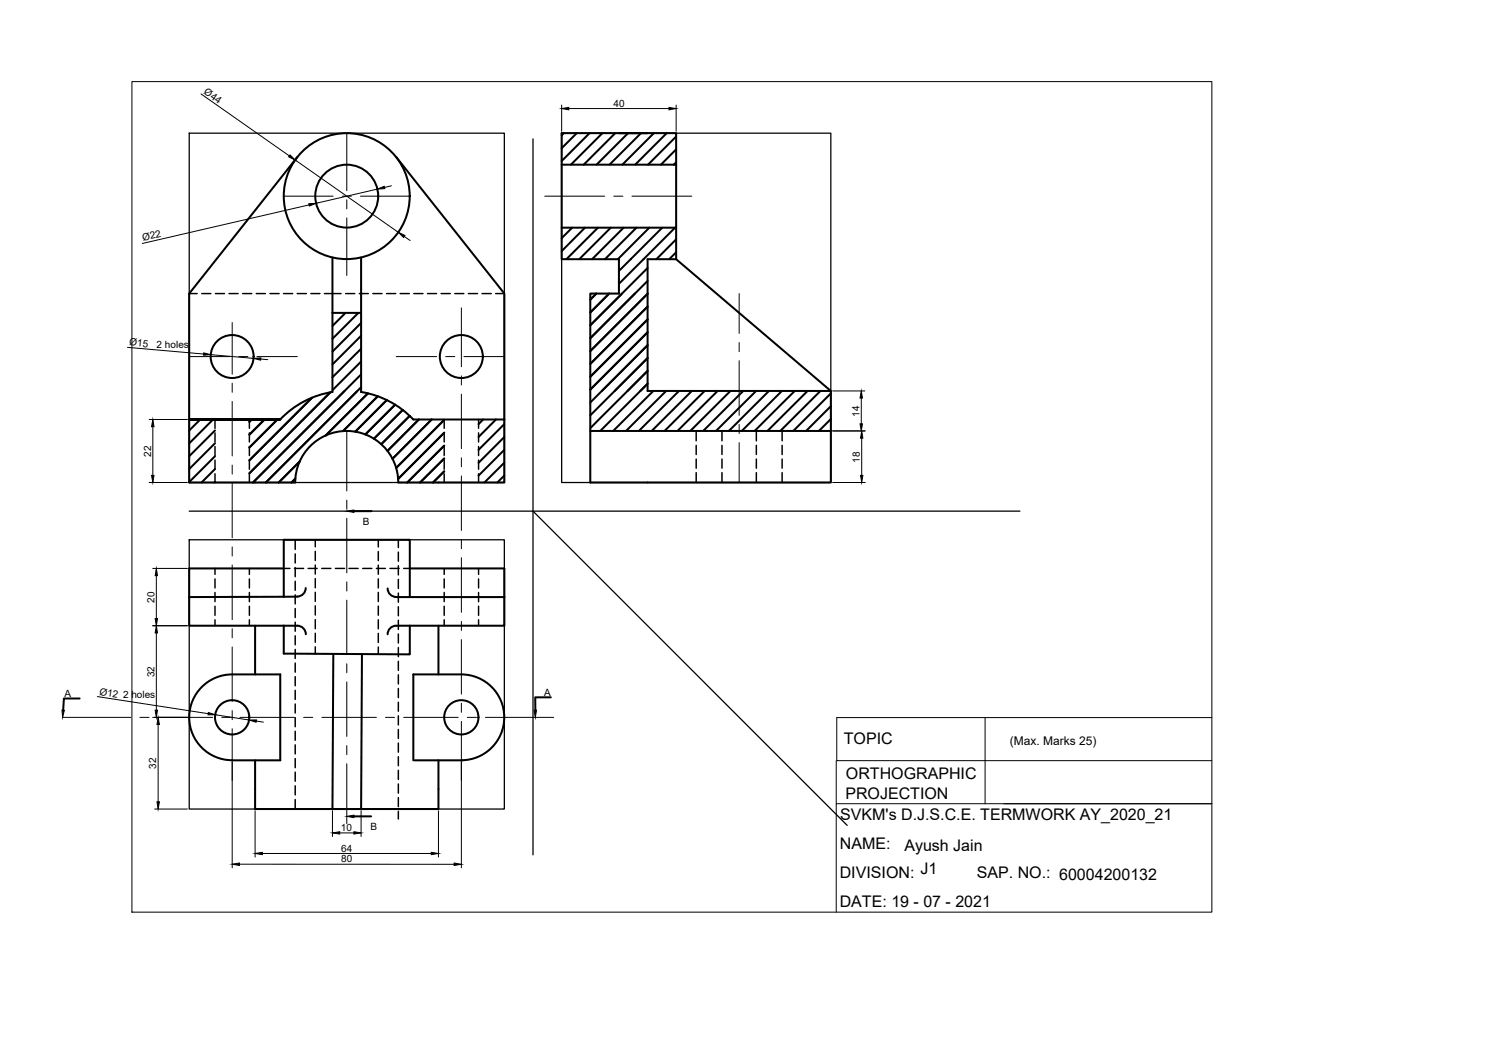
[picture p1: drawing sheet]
<svg xmlns="http://www.w3.org/2000/svg" width="297mm" height="210mm" viewBox="0 0 297 210" stroke-linecap="round" stroke-linejoin="round" font-family="sans-serif">
<!-- layer: TEMPLATE -->
<path d="M26.3 16.3h215.5v165.7h-215.5zM166.8 151.8v8.6M196.5 143.2v17.2M241.8 143.2h-74.9v8.6h74.9M200.3 160.4h41.5h-75v21.6" fill="none" stroke="#000" stroke-width=".2"/>
<!-- layer: object -->
<g fill="none" stroke="#000" stroke-width=".4">
<path d="M59.3 31.3l-21.6 27.3v37.7h21.2a10.3 10.3 0 0 1 10.3-10.3 10.3 10.3 0 0 1 10.2 10.3h21.2v-12.6M79 31.3l21.6 27.3v25.1M112 32.9h22.9M112.5 26.6l-.5 .4M115 26.6l-3 3M117.6 26.6l-5.6 5.5M120.2 26.6l-6.3 6.3M122.7 26.6l-6.3 6.3M123.5 26.6h5.7M125.3 26.6l-6.3 6.3M127.9 26.6l-6.3 6.3M130.4 26.6l-6.3 6.3"/>
<path d="M133 26.6l-6.3 6.3M134.9 27.2l-5.6 5.7M134.9 29.8l-3 3.1M134.9 32.4l-.5 .5M66.3 51.4v26.8a18.3 18.3 0 0 0-10.4 5.5M72 51.4v26.8a18.3 18.3 0 0 1 10.4 5.5h18.2M112 45.4h22.9M114.1 45.4l-2.1 2.1M116.7 45.4l-4.7 4.7M119 58.6l-1.2 1.2M119.3 45.4l-6.3 6.3M121.5 58.6l-3.7 3.7"/>
<path d="M121.8 45.4l-6.2 6.3M124.4 45.4l-6.3 6.3M127 45.4l-6.3 6.3M129.2 53.5l-11.4 11.4M129.2 56.1l-11.4 11.4 8.8-8.9M129.2 58.6l-11.4 11.4M129.5 45.4l-6.2 6.3M132.1 45.4l-8.6 8.7M134.7 45.4l-11.2 11.2M134.9 50.3l-1.4 1.4M134.9 47.8l-4 3.9M134.9 51.7l30.8 26.3"/>
<path d="M62.2 79.4l-12.5 12.4M65.9 78.3l-16.2 16.1M66.4 62.4h5.6M68.9 62.4l-2.6 2.6M71.5 62.4l-5.2 5.2M72 77.3l-19 19 18.2-18.2M72 64.4l-5.7 5.8M72 67l-5.7 5.7M72 72.1l-5.7 5.8M72 74.7l-21.5 21.6M72 69.6l-5.7 5.7M75.4 79.1l-7 6.9z"/>
<path d="M77.2 79.8l-6.3 6.3M120.1 78l9.1-9.1-11.4 11.4M122.6 78l6.6-6.6-11.4 11.5M125.2 78l4-4-11.4 11.4M127.7 78l1.5-1.4-9.5 9.4M129.2 61.2l-11.4 11.4M129.2 66.3l-11.4 11.4M129.2 63.7l-11.4 11.5M130.3 78l-8 8M132.9 78l-8 8M135.5 78l-8 8M138 78l-8 8"/>
<path d="M140.6 78l-8 8M143.2 78l-8 8M145.7 78l-8 8M148.3 78l-8 8M150.8 78l-8 8M153.4 78l-8 8M156 78l-8 8M158.5 78l-8 8M161.1 78l-8 8M163.7 78l-8 8M165.7 78.5l-7.5 7.5M39.9 83.7l-2.2 2.2"/>
<path d="M42.5 83.7l-4.8 4.8M42.9 85.9l-5.2 5.1M42.9 88.4l-5.2 5.2M42.9 91l-5.2 5.2M42.9 93.6l-2.7 2.7M42.9 96.1l-.1 .2M50.2 83.7l-.5 .5M52.8 83.7l-3.1 3M55.3 83.7l-5.6 5.6M55.9 83.7h-18.2h18.2M58.9 95.5l-.7 .8M59.8 92.1l-4.2 4.2"/>
<path d="M65 86.9l8.4-8.4zM78.8 80.7l-5.9 6M80.3 81.8l-5.7 5.7M81.7 83l-5.6 5.6M83.6 83.7l-6.3 6.3M86.1 83.7l-7.8 7.8M88.6 83.8l-9.6 9.6M88.6 86.3l-9.2 9.2M88.6 88.9l-7.4 7.4M88.6 91.5l-4.8 4.8M88.6 94.1l-2.2 2.2M96.4 83.7l-.9 .9"/>
<path d="M98.9 83.7l-3.4 3.5M100.6 84.6l-5.1 5.2M100.6 87.2l-5.1 5.1M100.6 89.8l-5.1 5.1M100.6 92.3l-4 4M100.6 94.9l-1.4 1.4M117.8 86v-27.4h5.7v-6.9h-11.5v-25.1h22.9v25.1h-5.7v26.3h36.5v18.3h-47.9v-10.3h47.9M165.7 81.1l-4.9 4.9M165.7 83.6l-2.3 2.4M37.7 119.1v5.7h18.9M56.6 119.1v-11.4h25.2v11.4M56.6 113.4h-18.9v5.7"/>
<path d="M56.6 119.1h-18.9M61 117.3a1.7 1.7 0 0 1-1.7 1.7l-2.7 .1M70.6 102h3.5M77.3 117.4a1.7 1.7 0 0 0 1.7 1.7M79 119.1h21.6M81.8 113.4h18.8v5.7M100.6 119.1v5.7h-18.8M15.9 139.4h-3.2l-.1 2.3M40.3 137.1a8.5 8.5 0 0 1 6-2.5h9.6v17.1h-9.6a8.6 8.6 0 0 1-7.9-5.3 8.6 8.6 0 0 1 1.9-9.3zM50.9 124.8v9.8M56.6 124.8v5.6l25.2 .2v-5.8M56.6 124.8h2.7a1.7 1.7 0 0 1 1.7 1.8"/>
<path d="M66.5 130.5l-.2 30.9h5.7M72.2 130.5l-.2 30.9M81.8 124.8h-2.8a1.7 1.7 0 0 0-1.7 1.8M87.5 124.8v9.8M92 134.6a8.6 8.6 0 0 1 8.6 8.5 8.6 8.6 0 0 1-8.6 8.6M92 134.6h-9.5v17.1M109.9 139.1h-3.1v2.6M50.9 151.7v9.7M82.7 151.7h9.6M87.5 151.7v9.7h-15.5M50.9 161.4h15.4M70.6 162.9h3.4"/>
<circle cx="69.2" cy="39.1" r="12.6"/>
<circle cx="69.2" cy="39.1" r="6.3"/>
<circle cx="46.3" cy="71.1" r="4.3"/>
<circle cx="92" cy="71.1" r="4.3"/>
<circle cx="46.3" cy="143.1" r="3.4"/>
<circle cx="92" cy="143.1" r="3.4"/>
</g>
<!-- layer: 0 -->
<path d="M37.7 26.6h62.9v69.7h-62.9zM106.3 27.7v142.9M112 26.6h53.7v69.7h-53.7zM37.7 107.7h62.9v53.7h-62.9zM37.7 102h165.8M106.3 102l62.7 62.7" fill="none" stroke="#000" stroke-width=".25"/>
<!-- layer: centre -->
<g fill="none" stroke="#000" stroke-width=".2">
<path d="M56.6 39.1h9.8M68.3 39.1h1.8M69.2 26.6v11.4M69.2 39.9v1.8M71.9 39.1h9.9M108.7 39.1h11.9M122.4 39.1h1.9M126.1 39.1h11.9M69.2 43.5v11.5M147.5 58.6v7.9M37.7 71.1h8.1M46.3 64.4v10.3"/>
<path d="M46.3 76.5v1.8M47.6 71.1h1.9M51.3 71.1h8M79 71.1h8.1M88.9 71.1h1.8M92 61.4v11.8M92 75v1.8M92 78.6v10.9M92.5 71.1h8.1M147.5 68.4v1.8M147.5 72v10.9M46.3 80.1v10.9"/>
<path d="M46.3 92.8v1.8M46.3 96.4v10.9M69.2 86v12M69.2 99.8v1.8M92 91.3v1.8M92 95v10.8M147.5 84.7v1.8M147.5 88.3v8M46.3 109.1v1.8M46.3 112.7v10.9M69.2 103.4v10.9M69.2 116.1v1.8"/>
<path d="M69.2 119.7v10.9M92 107.7v1.8M92 111.3v10.9M46.3 125.4v1.9M46.3 129.1v10.9M69.2 132.4v1.8M69.2 136.1v10.8M92 124v1.8M92 127.6v10.9M12.5 143.1h13.6M27.9 143.1h1.8M31.5 143.1h10.9"/>
<path d="M44.2 143.1h1.8M46.3 141.8v1.8M46.3 145.4v10.3M47.9 143.1h10.8M60.6 143.1h1.8M64.2 143.1h10.9M69.2 148.8v1.8M69.2 152.4v12M76.9 143.1h1.8M80.5 143.1h10.9M92 140.3v1.8M92 143.9v11.8"/>
<path d="M93.2 143.1h1.8M96.8 143.1h13.7"/>
</g>
<!-- layer: hidden -->
<g fill="none" stroke="#000" stroke-width=".3">
<path d="M37.7 58.6h1.6M40.2 58.6h1.9M43 58.6h1.8M45.7 58.6h1.8M48.4 58.6h1.8M51.1 58.6h1.8M53.9 58.6h1.8M56.6 58.6h1.8M59.3 58.6h1.8M62 58.6h1.8M64.7 58.6h3.3M68.9 58.6h1.9"/>
<path d="M71.7 58.6h1.8M74.4 58.6h1.8M77.1 58.6h1.8M79.8 58.6h1.8M82.6 58.6h1.8M85.3 58.6h1.8M88 58.6h1.8M90.7 58.6h1.8M93.4 58.6h1.9M96.2 58.6h1.8M98.9 58.6h1.7M42.9 83.7v1.8"/>
<path d="M42.9 86.4v1.8M42.9 89.1v1.8M42.9 91.8v1.8M42.9 94.5v1.8M49.7 83.7v1.8M49.7 86.4v1.8M49.7 89.1v1.8M49.7 91.8v1.8M49.7 94.5v1.8M88.6 83.7v1.8M88.6 86.4v1.8M88.6 89.1v1.8"/>
<path d="M88.6 91.8v1.8M88.6 94.5v1.8M95.5 83.7v1.8M95.5 86.4v1.8M95.5 89.1v1.8M95.5 91.8v1.8M95.5 94.5v1.8M138.9 86v2M138.9 88.9v1.8M138.9 91.6v1.8M138.9 94.3v2M144 86v2"/>
<path d="M144 88.9v1.8M144 91.6v1.8M144 94.3v2M150.9 86v2M150.9 88.9v1.8M150.9 91.6v1.8M150.9 94.3v2M156 86v2M156 88.9v1.8M156 91.6v1.8M156 94.3v2M42.9 113.4v1.2"/>
<path d="M42.9 115.5v1.8M42.9 118.2v1.8M49.7 113.4v1.2M49.7 115.5v1.8M49.7 118.2v1.8M56.6 113.4h1.2M58.7 113.4h1.9M58.9 107.7v1.9M58.9 110.5v1.8M58.9 113.2v1.9M58.9 116v1.8M58.9 118.7v1.8"/>
<path d="M61.5 113.4h1.8M62.9 107.7v1.4M62.9 110v1.8M62.9 112.7v1.8M62.9 115.5v1.8M62.9 118.2v1.8M64.2 113.4h1.8M66.9 113.4h1.8M69.6 113.4h1.8M72.4 113.4h1.8M75.1 113.4h1.8M75.5 107.7v1.4"/>
<path d="M75.5 110.1v1.8M75.5 112.8v1.8M75.5 115.5v1.8M75.5 118.2v1.8M77.8 113.4h1.8M79.5 107.7v1.5M79.5 110.2v1.8M79.5 112.9v1.8M79.5 115.6v1.8M79.5 118.3v1.8M80.5 113.4h1.3M88.6 113.4v1.2"/>
<path d="M88.6 115.5v1.8M88.6 118.2v1.8M95.5 113.4v1.2M95.5 115.5v1.8M95.5 118.2v1.8M42.9 121v1.8M42.9 123.7v1.1M49.7 121v1.8M49.7 123.7v1.1M58.9 121.4v1.8M58.9 124.1v1.8M58.9 126.9v1.8"/>
<path d="M58.9 129.6v1.8M58.9 132.3v1.8M58.9 135v1.8M58.9 137.7v1.9M62.9 120.9v1.8M62.9 123.6v1.8M62.9 126.4v1.8M62.9 129.1v1.4M75.5 120.9v1.9M75.5 123.7v1.8M75.5 126.4v1.8M75.5 129.1v1.4"/>
<path d="M79.5 121.1v1.8M79.5 123.8v1.8M79.5 126.5v1.8M79.5 129.2v1.8M79.5 131.9v1.9M79.5 134.6v1.9M79.5 137.4v1.8M88.6 121v1.8M88.6 123.7v1.1M95.5 121v1.8M95.5 123.7v1.1M58.9 140.5v1.8"/>
<path d="M58.9 143.2v1.8M58.9 145.9v1.8M58.9 148.6v1.8M58.9 151.3v1.9M58.9 154.1v1.8M58.9 156.8v1.8M58.9 159.5v1.9M79.5 140.1v1.8M79.5 142.8v1.8M79.5 145.5v1.8M79.5 148.3v1.8M79.5 151v1.8"/>
<path d="M79.5 153.7v1.8M79.5 156.4v1.8M79.5 159.1v1.9M79.5 161.9v1.5"/>
</g>
<!-- layer: dimension -->
<g fill="none" stroke="#000" stroke-width=".2">
<path d="M40.1 18.7l17.6 12.4M58.9 31.9l20.6 14.5M75.3 37.7l-12.2 2.9M78.1 37.1l-1.4 .3M112 21v5.2M113.5 21.7h20M134.9 21v5.2M61.7 40.9l-33.3 7.7M80.7 47.2l1.1 .8M25.4 69.3l15.2 1.3M42 70.8l8.6 .7M52 71.6l1.4 .2"/>
<path d="M166.1 78h6.4M171.8 79.4v5.2M29.8 96.3h7.6M29.8 83.7h7.6M30.5 85.1v9.8M166.1 86h6.5M166.1 96.3h6.5M171.9 87.4v7.5M30.5 113.4h6.9M31.2 114.9v8.5M19.4 139l22.1 3.4M30.5 124.8h6.9"/>
<path d="M31.2 126.3v15.4M30.5 143.1h6.9M31.5 144.6v15.4M42.9 142.6l6.8 1.1M46.3 152.1v21.1M51.1 143.9l1.4 .2M92 152.1v21.1M30.8 161.4h6.6M47.8 172.4l42.8 .1M50.9 161.8v9.2M52.3 170.3h33.7M66.3 161.7v5.2"/>
<path d="M67.8 166.2h2.8M72 161.7v5.2M87.5 161.8v9.2"/>
</g>
<g fill="#000" stroke="#000" stroke-width=".2">
<path d="M57.9 30.9l1 1-1.3-.6zM75.3 37.7l1.4-.5 .1 .4zM112 21.7l1.5-.3v.5zM133.5 21.4l1.4 .3-1.4 .2zM61.6 40.6h1.5l-1.4 .5zM79.5 46.4l1.3 .6-.3 .4zM40.6 70.4l1.4 .4-1.4 .1zM50.6 71.5l1.4-.1v.5zM171.8 78l.2 1.4h-.4zM30.5 83.7l.2 1.4h-.5zM30.2 94.9h.5l-.2 1.4zM171.6 84.6h.4l-.2 1.4z"/>
<path d="M171.9 86l.2 1.4h-.4zM171.7 94.9h.4l-.2 1.4zM31.2 113.4l.2 1.5h-.4zM31.2 124.8l.2 1.5h-.4zM31 123.4h.4l-.2 1.4zM31 141.7h.4l-.2 1.4zM31.5 143.1l.3 1.5h-.5zM31.3 160h.5l-.3 1.4zM41.6 142.2l1.3 .4h-1.4zM49.7 143.7l1.5-.1-.1 .5zM46.3 172.4l1.5-.2v.5zM50.9 170.3l1.4-.2v.4z"/>
<path d="M66.3 166.2l1.5-.2v.4zM70.6 166l1.4 .2-1.4 .2zM86 170.1l1.5 .2-1.5 .2zM90.6 172.2l1.4 .3-1.4 .2z"/>
</g>
<!-- layer: object -->
<path d="M69.2 102l1.4-.2v.4zM12.4 141.7h.4l-.3 1.4zM106.5 141.7h.5l-.2 1.4zM69.2 162.9l1.4-.2v.4z" fill="#000" stroke="#000" stroke-width=".2"/>
<g font-size="3.2">
<text x="168.3" y="148.5">TOPIC</text>
<text x="168.7" y="155.5">ORTHOGRAPHIC</text>
<text x="168.6" y="159.3">PROJECTION</text>
<text x="167.6" y="163.6">SVKM's D.J.S.C.E. TERMWORK AY_2020_21</text>
<text x="167.5" y="169.4">NAME:</text>
<text x="180.4" y="169.7">Ayush Jain</text>
<text x="167.5" y="175.2">DIVISION:</text>
<text x="183.6" y="174.3">J1</text>
<text x="194.9" y="175.2">SAP. NO.: 60004200132</text>
<text x="167.5" y="180.9">DATE: 19 - 07 - 2021</text>
</g>
<text font-size="2.4" x="201.5" y="148.6">(Max. Marks 25)</text>
<g font-size="2">
<text x="40.6" y="18.6" transform="rotate(35 40.6 18.6)">Ø44</text>
<text x="122.4" y="21.3">40</text>
<text x="28.6" y="48.1" transform="rotate(-13 28.6 48.1)">Ø22</text>
<text x="25.7" y="68.9" transform="rotate(5 25.7 68.9)">Ø15</text>
<text x="31.2" y="69.4">2 holes</text>
<text x="171.5" y="83.2" transform="rotate(-90 171.5 83.2)">14</text>
<text x="30.1" y="91.1" transform="rotate(-90 30.1 91.1)">22</text>
<text x="171.5" y="92.3" transform="rotate(-90 171.5 92.3)">18</text>
<text x="72.4" y="104.7">B</text>
<text x="30.8" y="120.2" transform="rotate(-90 30.8 120.2)">20</text>
<text x="30.8" y="135.1" transform="rotate(-90 30.8 135.1)">32</text>
<text x="12.9" y="139">A</text>
<text x="19.8" y="138.6" transform="rotate(9 19.8 138.6)">Ø12</text>
<text x="24.5" y="139.2">2 holes</text>
<text x="108.5" y="138.8">A</text>
<text x="31.2" y="153.4" transform="rotate(-90 31.2 153.4)">32</text>
<text x="68" y="165.8">10</text>
<text x="73.9" y="165.6">B</text>
<text x="68.1" y="169.9">64</text>
<text x="68.1" y="172">80</text>
</g>
</svg>
